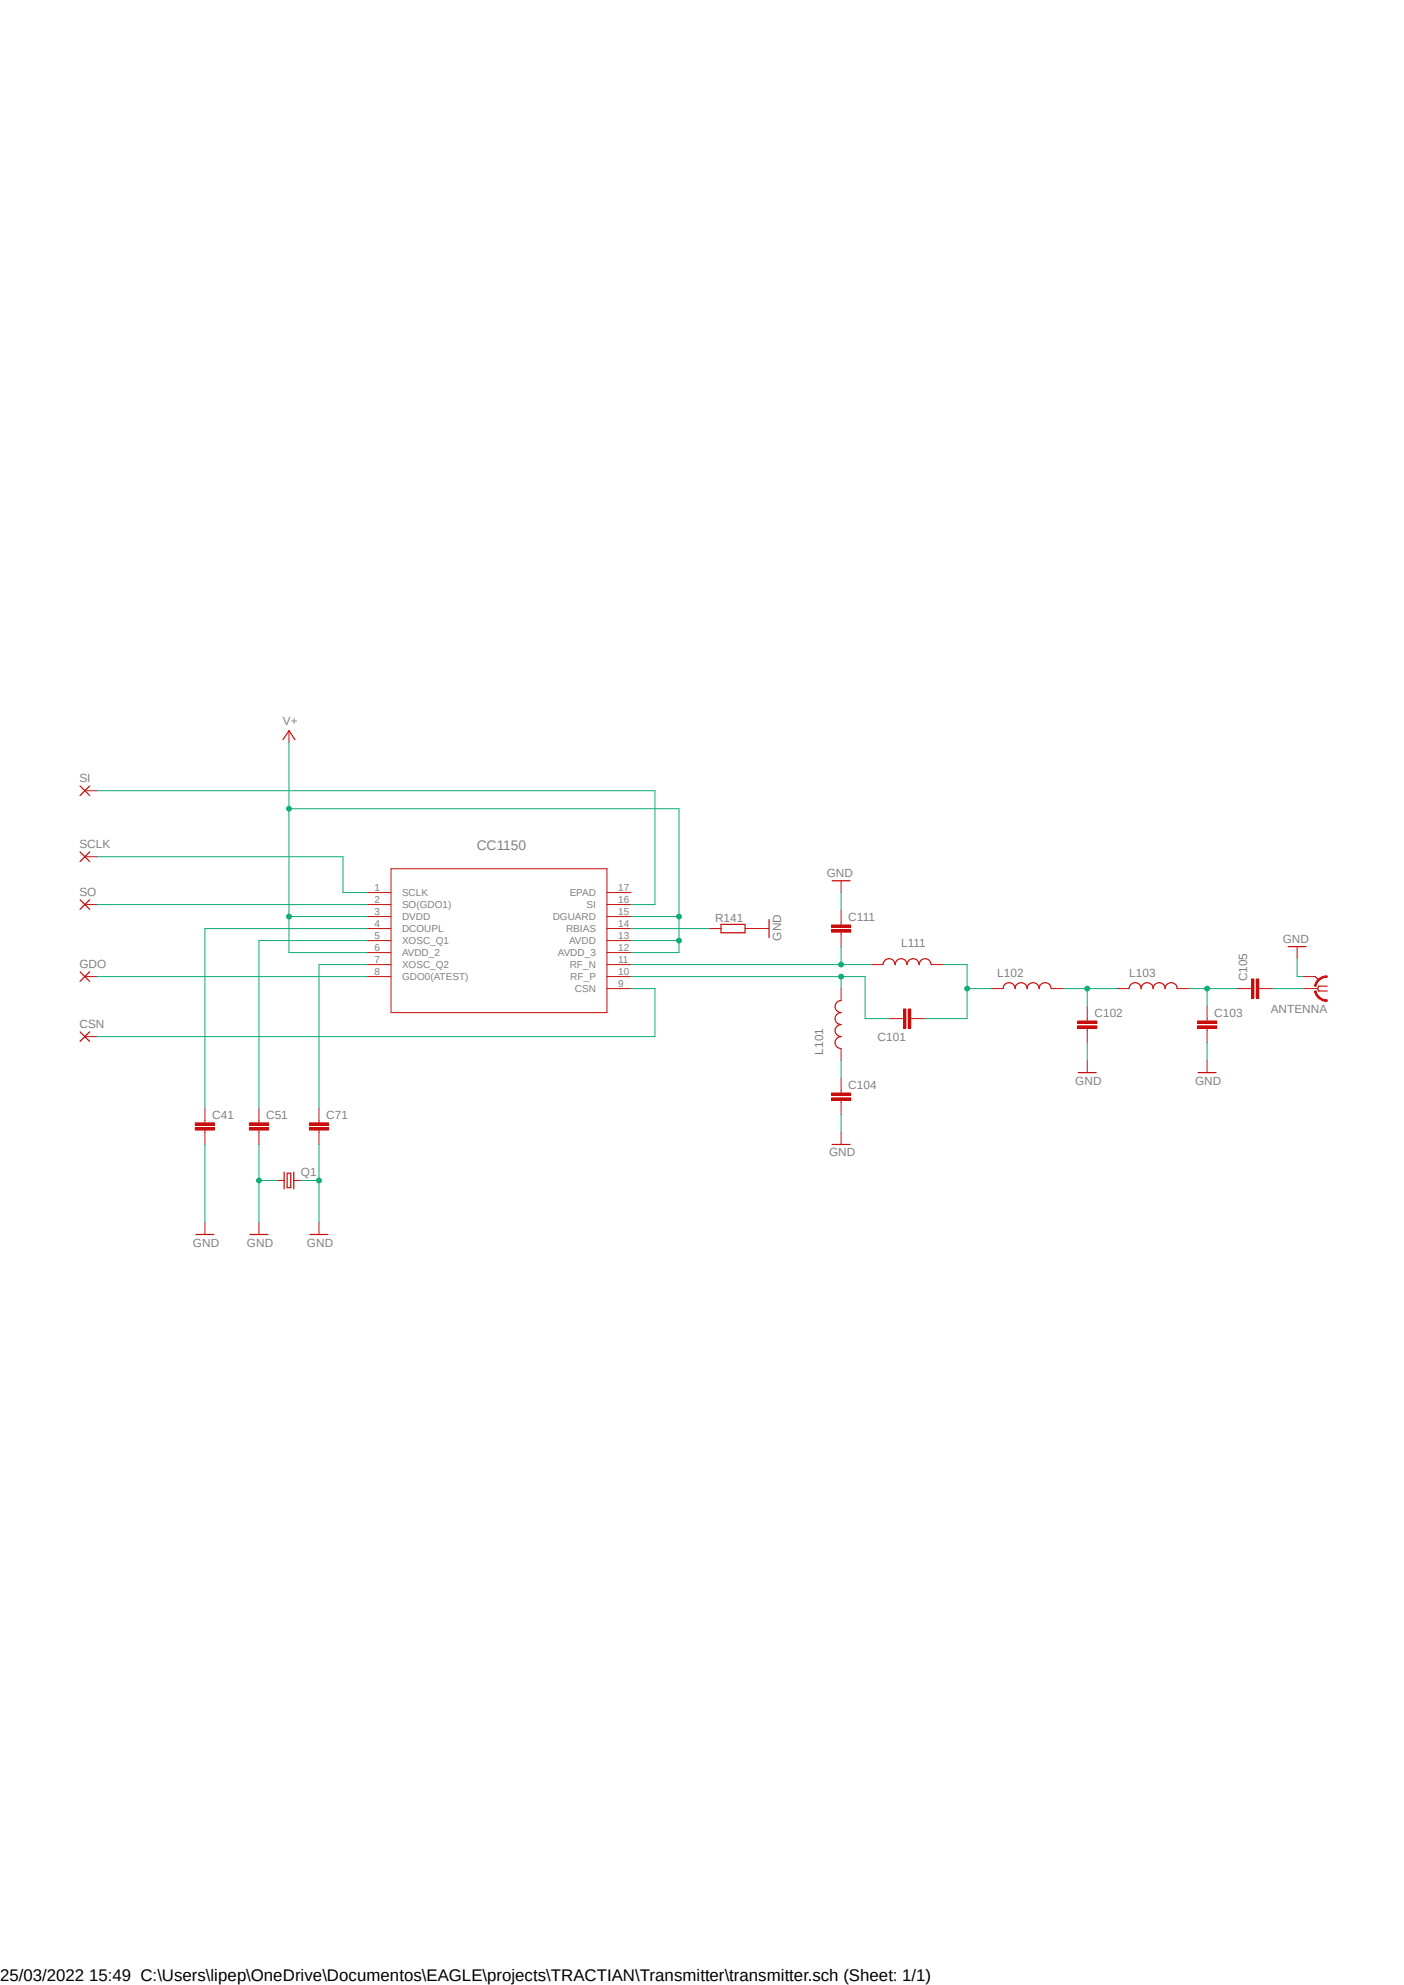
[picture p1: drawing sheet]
<svg xmlns="http://www.w3.org/2000/svg" width="297mm" height="420mm" viewBox="0 0 297 420" stroke-linecap="round" stroke-linejoin="round" font-family="sans-serif">
<path d="M15.6 150.7l265.8 113.7M281.4 150.7l-265.8 113.7" fill="none" stroke="#fff" stroke-width=".21"/>
<g fill="none" stroke="#c90d0c" stroke-width=".21">
<path d="M77.6 188.8h5.1M77.6 191.4h5.1M77.6 193.9h5.1M77.6 196.5h5.1M77.6 199h5.1M82.7 183.8h45.7v30.4h-45.7zM128.4 188.8h5.1M128.4 191.4h5.1M128.4 193.9h5.1M128.4 196.5h5.1M128.4 199h5.1M150 196.5h2.5"/>
<path d="M157.6 196.5h2.5M77.6 201.5h5.1M77.6 204.1h5.1M77.6 206.6h5.1M128.4 201.5h5.1M128.4 204.1h5.1M128.4 206.6h5.1M128.4 209.2h5.1M43.3 237.1v.5M43.3 239.1v.5"/>
</g>
<path d="M152.5 195.6h5.1v1.8h-5.1z" fill="none" stroke="#c90d0c" stroke-width=".25"/>
<path d="M41.3 238.6h4.1v.5h-4.1z" fill-rule="evenodd" fill="#c90d0c"/>
<path d="M41.3 238.6h4.1v.5h-4.1z" fill="none" stroke="#c90d0c" stroke-width=".21"/>
<path d="M41.3 237.6h4.1v.5h-4.1z" fill-rule="evenodd" fill="#c90d0c"/>
<path d="M41.3 237.6h4.1v.5h-4.1zM43.3 234.5v2.6M43.3 239.6v2.5M54.8 237.1v.5M54.8 239.1v.5" fill="none" stroke="#c90d0c" stroke-width=".21"/>
<path d="M52.7 238.6h4.1v.5h-4.1z" fill-rule="evenodd" fill="#c90d0c"/>
<path d="M52.7 238.6h4.1v.5h-4.1z" fill="none" stroke="#c90d0c" stroke-width=".21"/>
<path d="M52.7 237.6h4.1v.5h-4.1z" fill-rule="evenodd" fill="#c90d0c"/>
<path d="M52.7 237.6h4.1v.5h-4.1zM54.8 234.5v2.6M54.8 239.6v2.5M67.5 237.1v.5M67.5 239.1v.5" fill="none" stroke="#c90d0c" stroke-width=".21"/>
<path d="M65.4 238.6h4.1v.5h-4.1z" fill-rule="evenodd" fill="#c90d0c"/>
<path d="M65.4 238.6h4.1v.5h-4.1z" fill="none" stroke="#c90d0c" stroke-width=".21"/>
<path d="M65.4 237.6h4.1v.5h-4.1z" fill-rule="evenodd" fill="#c90d0c"/>
<path d="M177.9 195.2v.5M177.9 197.2v.5M65.4 237.6h4.1v.5h-4.1zM67.5 234.5v2.6M67.5 239.6v2.5" fill="none" stroke="#c90d0c" stroke-width=".21"/>
<path d="M175.9 196.7h4.1v.5h-4.1z" fill-rule="evenodd" fill="#c90d0c"/>
<path d="M175.9 196.7h4.1v.5h-4.1z" fill="none" stroke="#c90d0c" stroke-width=".21"/>
<path d="M175.9 195.7h4.1v.5h-4.1z" fill-rule="evenodd" fill="#c90d0c"/>
<path d="M175.9 195.7h4.1v.5h-4.1zM177.9 192.7v2.5M177.9 197.7v2.6M177.9 230.8v.5M177.9 232.8v.5" fill="none" stroke="#c90d0c" stroke-width=".21"/>
<path d="M175.9 232.3h4.1v.5h-4.1z" fill-rule="evenodd" fill="#c90d0c"/>
<path d="M175.9 232.3h4.1v.5h-4.1z" fill="none" stroke="#c90d0c" stroke-width=".21"/>
<path d="M175.9 231.3h4.1v.5h-4.1z" fill-rule="evenodd" fill="#c90d0c"/>
<path d="M190.6 215.5h.5M192.7 215.5h.5M175.9 231.3h4.1v.5h-4.1zM177.9 228.2v2.6M177.9 233.3v2.5" fill="none" stroke="#c90d0c" stroke-width=".21"/>
<path d="M192.2 213.5h.5v4.1h-.5z" fill-rule="evenodd" fill="#c90d0c"/>
<path d="M192.2 213.5h.5v4.1h-.5z" fill="none" stroke="#c90d0c" stroke-width=".21"/>
<path d="M191.1 213.5h.5v4.1h-.5z" fill-rule="evenodd" fill="#c90d0c"/>
<path d="M188.1 215.5h2.5M191.1 213.5h.5v4.1h-.5zM193.2 215.5h2.5M230 215.5v.5M230 217.6v.5" fill="none" stroke="#c90d0c" stroke-width=".21"/>
<path d="M228 217h4v.6h-4z" fill-rule="evenodd" fill="#c90d0c"/>
<path d="M228 217h4v.6h-4z" fill="none" stroke="#c90d0c" stroke-width=".21"/>
<path d="M228 216h4v.5h-4z" fill-rule="evenodd" fill="#c90d0c"/>
<path d="M228 216h4v.5h-4zM230 213v2.5M230 218.1v2.5M255.4 215.5v.5M255.4 217.6v.5" fill="none" stroke="#c90d0c" stroke-width=".21"/>
<path d="M253.3 217h4.1v.6h-4.1z" fill-rule="evenodd" fill="#c90d0c"/>
<path d="M253.3 217h4.1v.6h-4.1z" fill="none" stroke="#c90d0c" stroke-width=".21"/>
<path d="M253.3 216h4.1v.5h-4.1z" fill-rule="evenodd" fill="#c90d0c"/>
<path d="M253.3 216h4.1v.5h-4.1zM255.4 213v2.5M255.4 218.1v2.5M264.2 209.2h.6M266.3 209.2h.5" fill="none" stroke="#c90d0c" stroke-width=".21"/>
<path d="M265.8 207.1h.5v4.1h-.5z" fill-rule="evenodd" fill="#c90d0c"/>
<path d="M265.8 207.1h.5v4.1h-.5z" fill="none" stroke="#c90d0c" stroke-width=".21"/>
<path d="M264.8 207.1h.5v4.1h-.5z" fill-rule="evenodd" fill="#c90d0c"/>
<g fill="none" stroke="#c90d0c" stroke-width=".21">
<path d="M160.1 196.5h2.6M177.9 209.2v2.5M184.3 204.1h2.5M197 204.1h2.5M209.7 209.2h2.5M222.4 209.2h2.5M236.3 209.2h2.5M249 209.2h2.5M261.7 209.2h2.5M264.8 207.1h.5v4.1h-.5zM266.8 209.2h2.5M278.2 209.2h.5"/>
<path d="M177.9 221.9v2.5M43.3 258.7v2.5"/>
</g>
<path d="M162.7 194.6v3.8M177.9 211.7a1.27 1.27 0 0 0-1.2 1.3 1.27 1.27 0 0 0 1.2 1.2 1.27 1.27 0 0 0-1.2 1.3 1.27 1.27 0 0 0 1.2 1.3 1.27 1.27 0 0 0-1.2 1.3 1.27 1.27 0 0 0 1.2 1.2 1.27 1.27 0 0 0-1.2 1.3 1.27 1.27 0 0 0 1.2 1.3M186.8 204.1a1.27 1.27 0 0 1 1.3-1.3 1.27 1.27 0 0 1 1.3 1.3 1.27 1.27 0 0 1 1.2-1.3 1.27 1.27 0 0 1 1.3 1.3 1.27 1.27 0 0 1 1.3-1.3 1.27 1.27 0 0 1 1.2 1.3 1.27 1.27 0 0 1 1.3-1.3 1.27 1.27 0 0 1 1.3 1.3M212.2 209.2a1.27 1.27 0 0 1 1.3-1.3 1.27 1.27 0 0 1 1.3 1.3 1.27 1.27 0 0 1 1.2-1.3 1.27 1.27 0 0 1 1.3 1.3 1.27 1.27 0 0 1 1.3-1.3 1.27 1.27 0 0 1 1.2 1.3 1.27 1.27 0 0 1 1.3-1.3 1.27 1.27 0 0 1 1.3 1.3M238.8 209.2a1.27 1.27 0 0 1 1.3-1.3 1.27 1.27 0 0 1 1.3 1.3 1.27 1.27 0 0 1 1.3-1.3 1.27 1.27 0 0 1 1.2 1.3 1.27 1.27 0 0 1 1.3-1.3 1.27 1.27 0 0 1 1.3 1.3 1.27 1.27 0 0 1 1.2-1.3 1.27 1.27 0 0 1 1.3 1.3M278.2 206.6l.8 .8M280.8 208.7h-1.8l-.3 .5 .3 .5h1.8M41.4 261.2h3.9" fill="none" stroke="#c90d0c" stroke-width=".25"/>
<path d="M278.1 209.7l.3-.1a2.35 2.35 0 0 0 2.4 1.9v.4a2.68 2.68 0 0 1-2.7-2.2z" fill-rule="evenodd" fill="#c90d0c"/>
<path d="M278.1 209.7l.3-.1a2.35 2.35 0 0 0 2.4 1.9v.4a2.68 2.68 0 0 1-2.7-2.2z" fill="none" stroke="#c90d0c" stroke-width=".21"/>
<path d="M278.8 207.3a2.31 2.31 0 0 1 2-.8v.3a2.35 2.35 0 0 0-2.4 1.9l-.3-.1v-.3z" fill-rule="evenodd" fill="#c90d0c"/>
<g fill="none" stroke="#c90d0c" stroke-width=".21">
<path d="M61.1 154.6v2.5M17.9 167.3h2.6M17.9 181.3h2.6M17.9 191.4h2.6M177.9 186.4v2.4M17.9 206.6h2.6M17.9 219.3h2.6M274.4 200.3v2.5M275.7 209.2h2.5M275.7 206.6h2.5M278.8 207.3a2.31 2.31 0 0 1 2-.8v.3a2.35 2.35 0 0 0-2.4 1.9l-.3-.1v-.3zM177.9 239.6v2.5"/>
<path d="M230 224.4v2.5M255.4 224.4v2.5M54.8 258.7v2.5M58.6 249.8h1.5M62.1 249.8h1.6M67.5 258.7v2.5"/>
</g>
<g fill="none" stroke="#c90d0c" stroke-width=".25">
<path d="M59.9 156.5l1.2-1.9 1.3 1.9M16.9 166.3l2.1 2M19 166.3l-2.1 2M16.9 180.3l2.1 2M16.9 190.4l2.1 2M19 180.3l-2.1 2M19 190.4l-2.1 2M176 186.4h3.8M16.9 205.6l2.1 2M16.9 218.3l2.1 2M19 205.6l-2.1 2M19 218.3l-2.1 2"/>
<path d="M272.5 200.3h3.8M228.1 226.9h3.8M253.4 226.9h3.9M60.1 248v3.5M60.7 248.2h.8v3.1h-.8zM62.1 248v3.5M176 242.1h3.8M52.9 261.2h3.8M65.6 261.2h3.8"/>
</g>
<path d="M77.6 196.5h-34.3v38M43.3 242.1v16.6M54.8 242.1v16.6M54.8 249.8h3.8" fill="none" stroke="#0dab76" stroke-width=".21"/>
<circle cx="54.8" cy="249.8" r=".51" fill="#0dab76"/>
<g fill="none" stroke="#0dab76" stroke-width=".21">
<path d="M63.7 249.8h3.8M67.5 242.1v16.6"/>
<circle cx="54.8" cy="249.8" r=".51"/>
</g>
<circle cx="67.5" cy="249.8" r=".51" fill="#0dab76"/>
<g fill="none" stroke="#0dab76" stroke-width=".21">
<path d="M61.1 157.1v44.4h16.5M20.5 181.3h52.1v7.5h5M20.5 191.4h57.1M61.1 193.9h16.5M77.6 199h-22.8v35.5M177.9 188.8v3.9M77.6 204.1h-10.1v30.4M274.4 202.8v3.8h1.3M177.9 235.8v3.8M230 220.6v3.8M255.4 220.6v3.8"/>
<circle cx="67.5" cy="249.8" r=".51"/>
</g>
<circle cx="61.1" cy="193.9" r=".51" fill="#0dab76"/>
<g fill="none" stroke="#0dab76" stroke-width=".21">
<path d="M61.1 171.1h82.5v22.8h-10.1"/>
<circle cx="61.1" cy="193.9" r=".51"/>
</g>
<circle cx="61.1" cy="171.1" r=".51" fill="#0dab76"/>
<g fill="none" stroke="#0dab76" stroke-width=".21">
<path d="M143.6 193.9v5.1h-10.1"/>
<circle cx="61.1" cy="171.1" r=".51"/>
</g>
<circle cx="143.6" cy="193.9" r=".51" fill="#0dab76"/>
<g fill="none" stroke="#0dab76" stroke-width=".21">
<path d="M143.6 199v2.5h-10.1"/>
<circle cx="143.6" cy="193.9" r=".51"/>
</g>
<circle cx="143.6" cy="199" r=".51" fill="#0dab76"/>
<g fill="none" stroke="#0dab76" stroke-width=".21">
<path d="M20.5 167.3h118.1v24.1h-5.1M133.5 196.5h16.5M20.5 206.6h57.1M133.5 209.2h5.1v10.1h-118.1M133.5 204.1h50.8M177.9 200.3v3.8"/>
<circle cx="143.6" cy="199" r=".51"/>
</g>
<circle cx="177.9" cy="204.1" r=".51" fill="#0dab76"/>
<g fill="none" stroke="#0dab76" stroke-width=".21">
<path d="M133.5 206.6h49.5v8.9h5.1M177.9 206.6v2.6"/>
<circle cx="177.9" cy="204.1" r=".51"/>
</g>
<circle cx="177.9" cy="206.6" r=".51" fill="#0dab76"/>
<g fill="none" stroke="#0dab76" stroke-width=".21">
<path d="M199.5 204.1h5.1v11.4h-8.9M204.6 209.2h5.1M177.9 224.4v3.8"/>
<circle cx="177.9" cy="206.6" r=".51"/>
</g>
<circle cx="204.6" cy="209.2" r=".51" fill="#0dab76"/>
<g fill="none" stroke="#0dab76" stroke-width=".21">
<path d="M224.9 209.2h11.4M230 209.2v3.8"/>
<circle cx="204.6" cy="209.2" r=".51"/>
</g>
<circle cx="230" cy="209.2" r=".51" fill="#0dab76"/>
<g fill="none" stroke="#0dab76" stroke-width=".21">
<path d="M251.5 209.2h10.2M255.4 209.2v3.8"/>
<circle cx="230" cy="209.2" r=".51"/>
</g>
<circle cx="255.4" cy="209.2" r=".51" fill="#0dab76"/>
<g fill="none" stroke="#0dab76" stroke-width=".21">
<path d="M269.3 209.2h6.4"/>
<circle cx="255.4" cy="209.2" r=".51"/>
</g>
<text font-size="3.6" x="0" y="419.1">25/03/2022 15:49 C:\Users\lipep\OneDrive\Documentos\EAGLE\projects\TRACTIAN\Transmitter\transmitter.sch (Sheet: 1/1)</text>
<text font-size="2.9" fill="#808080" x="100.8" y="179.7">CC1150</text>
<g font-size="2.5" fill="#808080">
<text x="59.9" y="153.3">V+</text>
<text x="16.8" y="165.4">SI</text>
<text x="16.8" y="179.4">SCLK</text>
<text x="174.9" y="185.6">GND</text>
<text x="16.8" y="189.6">SO</text>
<text x="151.3" y="195">R141</text>
<text x="179.5" y="194.8">C111</text>
<text x="165.2" y="199" transform="rotate(-90 165.2 199)">GND</text>
<text x="190.6" y="200.3">L111</text>
<text x="271.4" y="199.5">GND</text>
<text x="16.8" y="204.8">GDO</text>
<text x="210.9" y="206.6">L102</text>
<text x="238.9" y="206.6">L103</text>
<text x="263.9" y="207.6" transform="rotate(-90 263.9 207.6)">C105</text>
<text x="231.5" y="215.1">C102</text>
<text x="256.9" y="215.1">C103</text>
<text x="268.8" y="214.3">ANTENNA</text>
<text x="16.8" y="217.5">CSN</text>
<text x="185.6" y="220.2">C101</text>
<text x="174.1" y="223.1" transform="rotate(-90 174.1 223.1)">L101</text>
<text x="179.5" y="230.4">C104</text>
<text x="227.5" y="229.5">GND</text>
<text x="252.8" y="229.5">GND</text>
<text x="44.9" y="236.7">C41</text>
<text x="56.3" y="236.7">C51</text>
<text x="69" y="236.7">C71</text>
<text x="175.4" y="244.7">GND</text>
<text x="63.7" y="248.8">Q1</text>
<text x="40.8" y="263.7">GND</text>
<text x="52.2" y="263.7">GND</text>
<text x="64.9" y="263.7">GND</text>
</g>
<g font-size="2.1" fill="#808080">
<text x="79.2" y="188.5">1</text>
<text x="79.2" y="191">2</text>
<text x="85" y="189.7">SCLK</text>
<text x="120.5" y="189.7">EPAD</text>
<text x="130.8" y="191">16</text>
<text x="130.8" y="188.5">17</text>
<text x="79.2" y="193.6">3</text>
<text x="79.2" y="196.1">4</text>
<text x="85" y="192.1">SO(GDO1)</text>
<text x="85" y="194.7">DVDD</text>
<text x="85" y="197.2">DCOUPL</text>
<text x="116.9" y="194.7">DGUARD</text>
<text x="119.8" y="197.2">RBIAS</text>
<text x="124.1" y="192.1">SI</text>
<text x="130.8" y="196.1">14</text>
<text x="130.8" y="193.6">15</text>
<text x="79.2" y="198.7">5</text>
<text x="79.2" y="201.2">6</text>
<text x="79.2" y="203.7">7</text>
<text x="85" y="199.8">XOSC_Q1</text>
<text x="85" y="202.3">AVDD_2</text>
<text x="118" y="202.3">AVDD_3</text>
<text x="120.4" y="199.8">AVDD</text>
<text x="130.8" y="203.7">11</text>
<text x="130.8" y="201.2">12</text>
<text x="130.8" y="198.7">13</text>
<text x="79.2" y="206.3">8</text>
<text x="85" y="204.9">XOSC_Q2</text>
<text x="85" y="207.4">GDO0(ATEST)</text>
<text x="120.5" y="204.9">RF_N</text>
<text x="120.6" y="207.4">RF_P</text>
<text x="121.6" y="209.9">CSN</text>
<text x="130.8" y="208.8">9</text>
<text x="130.8" y="206.3">10</text>
</g>
</svg>
